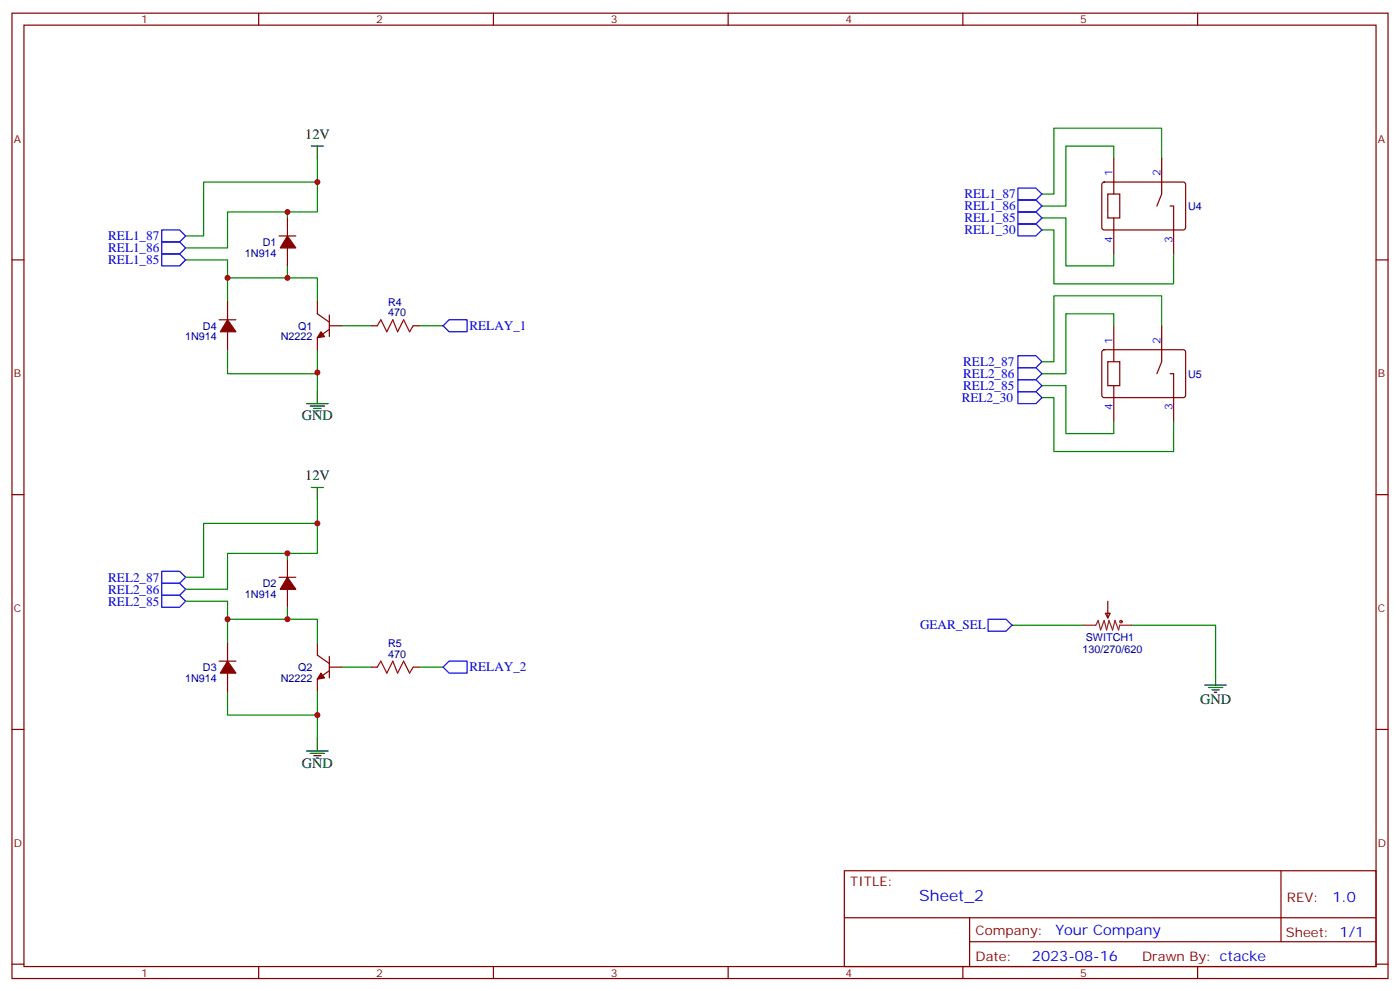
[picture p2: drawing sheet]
<svg xmlns="http://www.w3.org/2000/svg" width="412mm" height="292mm" viewBox="0 0 412 292" stroke-linecap="round" stroke-linejoin="round" font-family="sans-serif">
<g fill="none" stroke="#870000" stroke-width=".35">
<path d="M3.5 3.9h405.4v284.3h-405.4zM7.1 7.4h398.2v277.3h-398.2zM76.2 3.9v3.5M145.3 3.9v3.5M214.5 3.9v3.5M283.6 3.9v3.5M352.8 3.9v3.5M324.8 53.8l.5-.2 23.5 .1 .4 .6v13l-.7 .4h-23.5l-.4-.7v-12.7zM326.3 57.2h3.5v7h-3.5zM328.1 46.6v10.6M342.2 46.6v10.6l-1.4 3.5M3.5 76.6h3.6"/>
<path d="M82.2 69.5h4.9M84.7 64.2v5.3M84.7 73v5.3M328.1 64.2v10.6M344.7 60.7h1v14.1M405.3 76.6h3.6M64.6 94.2h4.9M67 88.9v5.3M67 97.7v5.3M93.5 88.9v3.5l3.5 2.5M97 96h3.5M97 97l-3.5 2.5v3.5"/>
<path d="M97 92.8v6.3M109.4 96h1.7M121.7 96h1.8M328.1 96v10.5M342.2 96v10.5l-1.4 3.6M324.8 103.2l.5-.2 23.5 .1 .4 .6v13l-.7 .4h-23.5l-.4-.7v-12.7zM326.3 106.5h3.5v7.1h-3.5zM328.1 113.6v10.6M344.7 110.1h1v14.1M3.5 145.7h3.6M405.3 145.7h3.6M82.2 170h4.9"/>
<path d="M84.7 164.7v5.3M84.7 173.6v5.3M326.3 177.1v4.9M64.6 194.7h4.9M67 189.4v5.3M67 198.3v5.3M93.5 189.4v3.6l3.5 2.4M97 196.5h3.5M97 197.6l-3.5 2.4v3.6M97 193.3v6.4M109.4 196.5h1.7M121.7 196.5h1.8"/>
<path d="M325.6 180.6h1.4l-.7 1.4zM3.5 214.8h3.6M405.3 214.8h3.6M248.7 256.5h156.6v28.2h-156.6zM377.3 256.5v20.9M248.7 270.3h156.5M285.6 277.4h119.6M285.6 270.3v14.1M3.5 284h3.6M76.2 284.7v3.5M145.3 284.7v3.5M214.5 284.7v3.5"/>
<path d="M283.6 284.7v3.5M352.8 284.7v3.5M405.3 284h3.6"/>
</g>
<g fill="none" stroke="#008700" stroke-width=".35">
<path d="M93.5 53.6h-33.5v15.9h-5.3M93.5 46.6v15.8h-26.5v10.6h-12.3M328.1 46.6v-3.6h-14.1v17.7h-7.1M342.2 46.6v-8.9h-31.8v19.5h-3.5M54.7 76.6h12.3v5.2h26.5v7.1M84.7 62.4v1.8M84.7 78.3v3.5M306.9 64.2h7.1v14.1h14.1v-3.5M306.9 67.7h3.5v15.9h35.3v-8.8M67 81.8v7.1M100.5 96h8.9M123.5 96h7"/>
<path d="M328.1 96v-3.6h-14.1v17.7h-7.1M342.2 96v-8.9h-31.8v19.4h-3.5M67 103v7.1h26.5v-.4M93.5 103v12.4M306.9 117.1h3.5v15.9h35.3v-8.8M306.9 113.6h7.1v14.1h14.1v-3.5M93.5 147.1v15.9h-26.5v10.6h-12.3M93.5 154.2h-33.5v15.8h-5.3M54.7 177.1h12.3v5.3h26.5v7M84.7 163v1.7M84.7 178.9v3.5M67 182.4v7"/>
<path d="M100.5 196.5h8.9M123.5 196.5h7M298.1 184.2h21.2M333.4 184.2h24.7v14.1M67 203.6v7h26.5M93.5 203.6v14.1"/>
</g>
<g fill="#870000" stroke="#870000" stroke-width=".35">
<path d="M67 94.2l2.5 3.5h-4.6z"/>
<path d="M67 194.7l2.5 3.6h-4.6z"/>
<path d="M84.7 170l2.4 3.6h-4.6z"/>
<path d="M94.5 198.3l1.1 1.4-2.1 .3z"/>
<path d="M94.5 97.7l1.1 1.4-2.1 .4z"/>
<path d="M84.7 69.5l2.4 3.5h-4.6z"/>
</g>
<g fill="none" stroke="#a10000" stroke-width=".35">
<path d="M111.1 96l1.1-1.8 1.7 3.5 1.8-3.5 1.4 3.5 1.8-3.5 1.7 3.5 1.1-1.7M111.1 196.5l1.1-1.8 1.7 3.6 1.8-3.6 1.4 3.6 1.8-3.6 1.7 3.6 1.1-1.8"/>
<circle cx="330.2" cy="183.1" r=".35"/>
</g>
<g fill="none" stroke="#00f" stroke-width=".35">
<path d="M299.9 58.9h5.3l1.7 1.8-1.7 1.7h-5.3zM299.9 55.4h5.3l1.7 1.8-1.7 1.7h-5.3zM47.6 67.7h5.3l1.8 1.8-1.8 1.8h-5.3zM47.6 71.3h5.3l1.8 1.7-1.8 1.8h-5.3zM47.6 74.8h5.3l1.8 1.8-1.8 1.7h-5.3zM299.9 66h5.3l1.7 1.7-1.7 1.8h-5.3zM299.9 62.4h5.3l1.7 1.8-1.7 1.8h-5.3zM132.3 94.2h5.3v3.5h-5.3l-1.8-1.7zM299.9 104.8h5.3l1.7 1.7-1.7 1.8h-5.3zM299.9 108.3h5.3l1.7 1.8-1.7 1.7h-5.3zM299.9 111.8h5.3l1.7 1.8-1.7 1.8h-5.3zM299.9 115.4h5.3l1.7 1.7-1.7 1.8h-5.3z"/>
<path d="M47.6 175.3h5.3l1.8 1.8-1.8 1.8h-5.3zM47.6 171.8h5.3l1.8 1.8-1.8 1.7h-5.3zM47.6 168.3h5.3l1.8 1.7-1.8 1.8h-5.3zM132.3 194.7h5.3v3.6h-5.3l-1.8-1.8zM291 182.4h5.3l1.8 1.8-1.8 1.7h-5.3z"/>
</g>
<g fill="none" stroke="#000" stroke-width=".35">
<path d="M91.7 43h3.5M93.5 43v3.6M90.3 118.9h6.4M91.4 119.6h4.2M93.5 115.4v3.5M92.4 120.3h2.1M93.1 121h.7M91.7 143.6h3.5M93.5 143.6v3.5M358.1 198.3v3.5M93.5 217.7v3.5M354.9 201.8h6.3"/>
<path d="M356 202.5h4.2M357 203.2h2.1M357.7 203.9h.7M90.3 221.2h6.4M91.4 221.9h4.2M92.4 222.6h2.1M93.1 223.3h.7"/>
</g>
<path d="M319.3 184.2h3.5l.7-1.5 .7 2.9 1.1-2.9 .7 2.9 .7-2.9 1 2.9 .7-2.9 1.1 2.9 .3-1.4h3.6" fill="none" stroke="#8c2424" stroke-width=".35"/>
<g fill="#c00">
<circle cx="93.5" cy="210.6" r=".88"/>
<circle cx="93.5" cy="109.7" r=".88"/>
<circle cx="67" cy="182.4" r=".88"/>
<circle cx="67" cy="81.8" r=".88"/>
<circle cx="93.5" cy="154.2" r=".88"/>
<circle cx="84.7" cy="163" r=".88"/>
<circle cx="84.7" cy="182.4" r=".88"/>
<circle cx="84.7" cy="81.8" r=".88"/>
<circle cx="84.7" cy="62.4" r=".88"/>
<circle cx="93.5" cy="53.6" r=".88"/>
</g>
<text font-size="4.6" fill="#00f" x="270.8" y="265.5">Sheet_2</text>
<g font-size="4.2">
<text x="89.9" y="40.9">12V</text>
<text x="88.9" y="123.8">GND</text>
<text x="89.9" y="141.5">12V</text>
<text x="353.5" y="207.4">GND</text>
<text x="88.9" y="226.1">GND</text>
</g>
<g font-size="4.2" fill="#00f">
<text x="392.5" y="265.7">1.0</text>
<text x="310.9" y="275.3">Your Company</text>
<text x="304" y="283.1">2023-08-16</text>
</g>
<g font-size="3.9" fill="#00f">
<text x="284.1" y="58.4">REL1_87</text>
<text x="284.1" y="65.5">REL1_85</text>
<text x="284.1" y="61.9">REL1_86</text>
<text x="31.9" y="70.8">REL1_87</text>
<text x="284.1" y="69">REL1_30</text>
<text x="31.9" y="74.3">REL1_86</text>
<text x="31.9" y="77.8">REL1_85</text>
<text x="138.3" y="97.2">RELAY_1</text>
<text x="283.7" y="107.8">REL2_87</text>
<text x="283.7" y="111.3">REL2_86</text>
<text x="283.3" y="118.4">REL2_30</text>
<text x="283.7" y="114.9">REL2_85</text>
<text x="31.9" y="171.3">REL2_87</text>
<text x="31.9" y="178.4">REL2_85</text>
<text x="31.9" y="174.8">REL2_86</text>
<text x="271" y="185.4">GEAR_SEL</text>
<text x="138.3" y="197.8">RELAY_2</text>
</g>
<g font-size="3.9" fill="#800">
<text x="250.5" y="261.1">TITLE:</text>
<text x="379.1" y="265.7">REV:</text>
<text x="287.4" y="275.3">Company:</text>
<text x="378.7" y="275.9">Sheet: 1/1</text>
<text x="287.4" y="282.9">Date:</text>
<text x="336.4" y="283">Drawn By: ctacke</text>
</g>
<g font-size="3.2" fill="#800">
<text x="41.6" y="6.9">1</text>
<text x="110.8" y="6.9">2</text>
<text x="179.9" y="6.9">3</text>
<text x="249.1" y="6.9">4</text>
<text x="318.2" y="6.9">5</text>
<text x="4.1" y="42">A</text>
<text x="405.9" y="42">A</text>
<text x="4.1" y="111.1">B</text>
<text x="405.9" y="111.1">B</text>
<text x="4.1" y="180.3">C</text>
<text x="405.9" y="180.3">C</text>
<text x="4.1" y="249.4">D</text>
<text x="405.9" y="249.4">D</text>
<text x="41.6" y="287.7">1</text>
<text x="110.8" y="287.7">2</text>
<text x="179.9" y="287.7">3</text>
<text x="249.1" y="287.7">4</text>
<text x="318.2" y="287.7">5</text>
</g>
<g font-size="3.2" fill="#00f">
<text x="327.7" y="51.9" transform="rotate(-90 327.7 51.9)">1</text>
<text x="341.8" y="51.9" transform="rotate(-90 341.8 51.9)">2</text>
<text x="327.7" y="71.5" transform="rotate(-90 327.7 71.5)">4</text>
<text x="345.4" y="71.5" transform="rotate(-90 345.4 71.5)">3</text>
<text x="327.7" y="101.2" transform="rotate(-90 327.7 101.2)">1</text>
<text x="341.8" y="101.2" transform="rotate(-90 341.8 101.2)">2</text>
<text x="327.7" y="120.9" transform="rotate(-90 327.7 120.9)">4</text>
<text x="345.4" y="120.9" transform="rotate(-90 345.4 120.9)">3</text>
</g>
<g font-size="3.2" fill="#000080">
<text x="350" y="61.9">U4</text>
<text x="72.1" y="75.6">1N914</text>
<text x="77.4" y="72.4">D1</text>
<text x="114.3" y="90">R4</text>
<text x="114.3" y="93.1">470</text>
<text x="54.5" y="100.3">1N914</text>
<text x="59.8" y="97.1">D4</text>
<text x="82.7" y="100.3">N2222</text>
<text x="87.8" y="97.1">Q1</text>
<text x="350" y="111.2">U5</text>
<text x="77.4" y="173">D2</text>
<text x="72.1" y="176.1">1N914</text>
<text x="114.3" y="190.5">R5</text>
<text x="319.8" y="188.9">SWITCH1</text>
<text x="59.8" y="197.7">D3</text>
<text x="87.8" y="197.7">Q2</text>
<text x="114.3" y="193.7">470</text>
<text x="318.9" y="192.4">130/270/620</text>
<text x="54.5" y="200.8">1N914</text>
<text x="82.7" y="200.8">N2222</text>
</g>
</svg>
